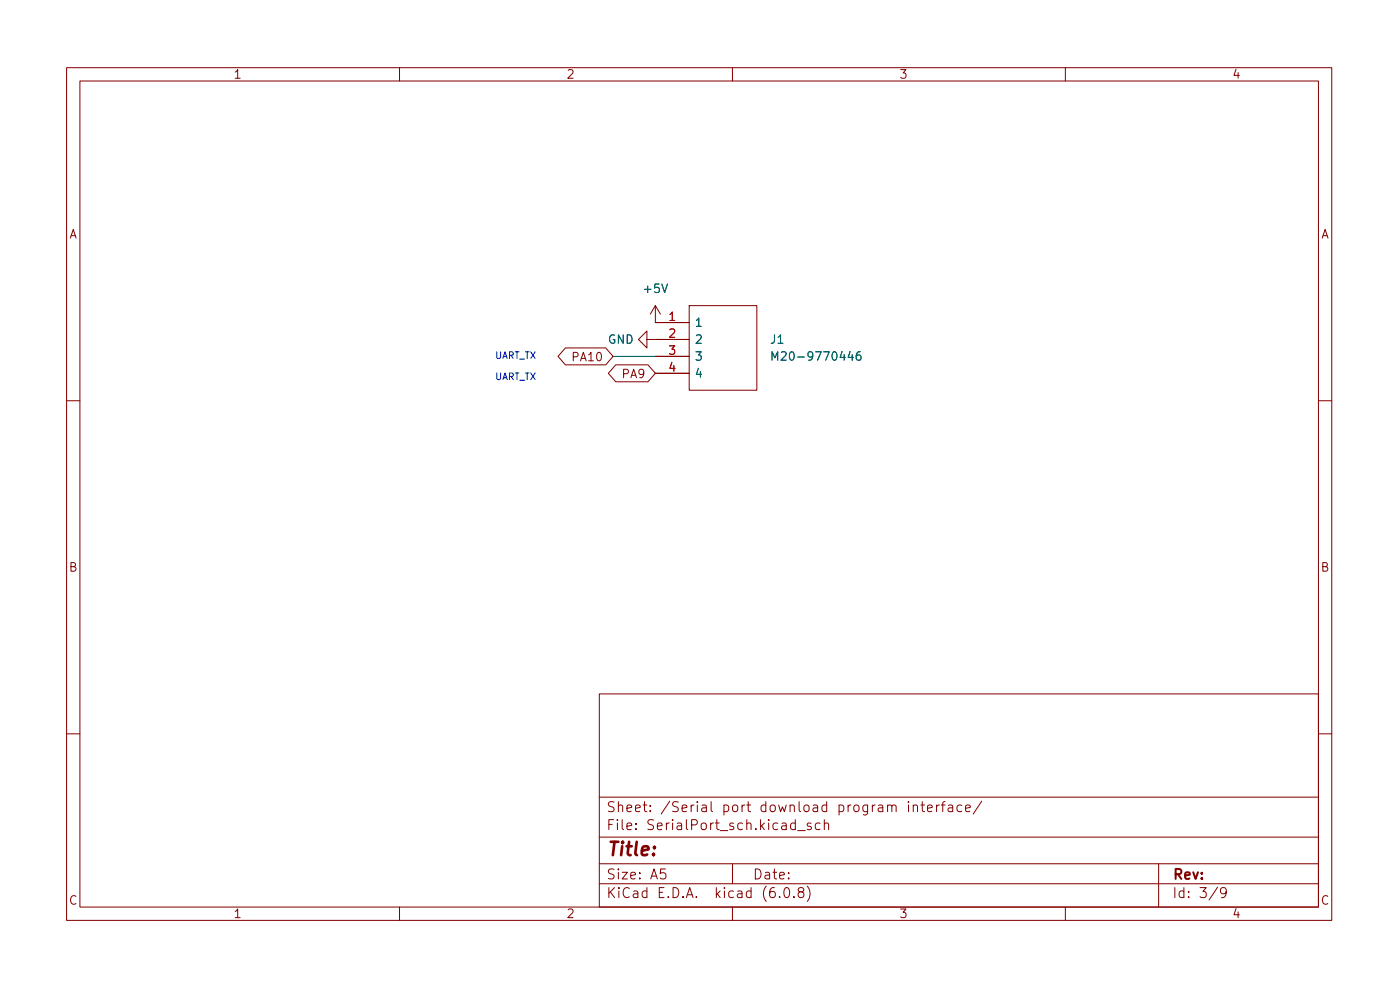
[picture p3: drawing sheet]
<svg xmlns="http://www.w3.org/2000/svg" width="210mm" height="148mm" viewBox="0 0 210 148" stroke-linecap="round" stroke-linejoin="round" font-family="sans-serif">
<g fill="none" stroke="#840000" stroke-width=".15">
<path d="M10 10.2h190v128h-190zM12 12.2h186v124h-186zM60 10.2v2M110 10.2v2M160 10.2v2M84.9 52.2h6.1l1.1 1.3-1.1 1.3h-6.1l-1.1-1.3zM92.5 54.8h4.8l1.1 1.2-1.1 1.3h-4.8l-1.1-1.3zM97.2 51v-1.3l-1.3 1.3 1.3 1.2v-1.2h6.3M98.4 45.9v2.5h5.1M98.4 53.5h5.1M98.4 56h5.1M98.4 45.9l-.7 1.3"/>
<path d="M98.4 45.9l.8 1.3M103.5 45.9h10.2v12.7h-10.2zM10 60.2h2M198 60.2h2M10 110.2h2M90 104.2h108v32h-108zM90 119.7h108M198 110.2h2M60 136.2v2M90 132.7h108M90 129.7h108M90 125.7h108"/>
<path d="M99.9 130.4h-.7v.8l.2-.2 .5 .1 .1 .2-.1 .5-.2 .1h-.3l-.2-.1M110 136.2v2M110 129.7v3M117.1 134.6v.1M117.9 133.3l.3-.1a.94 .94 0 0 1 0 1.5h-.1a1 1 0 0 1-.2-1.4zM119.2 134.6v.1M119.8 124.7h1.1M120.2 133.9l-.3-.3v-.2l.3-.2 .4 .1 .1 .2v.2l-.7 .3-.1 .2v.4l.3 .1h.4l.1-.2v-.5l-.3-.1M121.2 133a1.72 1.72 0 0 1 0 2.3M121.8 123.6l-.4-.1-.2 .3 .1 .2 .5 .1v.4h-.6M123.2 123.6l-.5-.1-.3 .3v.5l.2 .2h.6M123.8 123.7a.37 .37 0 0 1 .6 .1v.7"/>
<path d="M123.8 123v1.5M136.4 120.3v.2M136.4 120.8v1M137.2 121a.37 .37 0 0 1 .6 .1v.7M137.2 120.8v1M138.3 120.8h.6M138.5 120.3v1.3l.1 .2h.3M139.3 121.3l.7-.1-.1-.3-.4-.1-.2 .3 .1 .7h.5M140.7 120.8v1M141.1 120.8l-.3 .1-.1 .2M141.4 120.8h.5M141.9 120.3l-.2 .1-.1 .2v1.2"/>
<path d="M142.4 120.9h.6l.1 .9M143.1 121.2l-.5 .1a.29 .29 0 0 0-.2 .3 .29 .29 0 0 0 .2 .2h.5M144.4 120.9l-.4-.1-.3 .3v.5l.2 .2h.5M145 121.3l.7-.1v-.3l-.5-.1-.2 .3 .1 .7h.6M147.4 120.3l-1.2 1.9M160 136.2v2M174 129.7v6.5M182.9 133.2l-1.3 1.9M184.2 133.9l-.3 .3h-.3l-.3-.3v-.4l.1-.2 .5-.1 .2 .2a.99 .99 0 0 1-.4 1.3h-.3"/>
</g>
<path d="M116 54.1v-1.3l.4 .9 .4-.9v1.3M129.2 52.8a.5 .5 0 0 0-.6 .5v.5l.1 .2 .4 .1 .2-.1v-.5l-.1-.2h-.4l-.2 .2" fill="none" stroke="#006464" stroke-width=".15"/>
<path d="M92.1 53.5h6.3" fill="none" stroke="#009600" stroke-width=".15"/>
<text font-size="2.8" fill="#840000" x="91" y="128.5">Title:</text>
<g font-size="2.1" fill="#840000">
<text x="91" y="124.6">File: SerialPort_sch.kicad_sch</text>
<text x="91" y="121.9">Sheet: /Serial port download program interface/</text>
<text x="91" y="134.8">KiCad E.D.A. kicad (6.0.8)</text>
<text x="91" y="132">Size: A5</text>
<text x="113" y="132">Date:</text>
<text x="176" y="132">Rev:</text>
<text x="176" y="134.8">Id: 3/9</text>
</g>
<g font-size="1.8" fill="#840000">
<text x="35" y="11.8">1</text>
<text x="85" y="11.8">2</text>
<text x="135" y="11.8">3</text>
<text x="185" y="11.8">4</text>
<text x="10.3" y="35.8">A</text>
<text x="198.4" y="35.8">A</text>
<text x="86.2" y="54.2">PA10</text>
<text x="93.6" y="56.8">PA9</text>
<text x="10.3" y="85.8">B</text>
<text x="198.4" y="85.8">B</text>
<text x="10.3" y="135.8">C</text>
<text x="35" y="137.8">1</text>
<text x="85" y="137.8">2</text>
<text x="135" y="137.8">3</text>
<text x="185" y="137.8">4</text>
<text x="198.4" y="135.8">C</text>
</g>
<g font-size="1.8" fill="#006464">
<text x="96.8" y="44">+5V</text>
<text x="91.3" y="51.6">GND</text>
<text x="104.3" y="49.1">1</text>
<text x="104.3" y="51.6">2</text>
<text x="115.8" y="51.6">J1</text>
<text x="104.3" y="54.1">3</text>
<text x="104.3" y="56.7">4</text>
<text x="117.1" y="54.1">M20-9770446</text>
</g>
<g font-size="1.8" fill="#a90000">
<text x="100.5" y="48.2">1</text>
<text x="100.5" y="50.7">2</text>
<text x="100.5" y="53.2">3</text>
<text x="100.5" y="55.8">4</text>
</g>
<g font-size="1.4" fill="#0000c2">
<text x="74.3" y="53.9">UART_TX</text>
<text x="74.3" y="57">UART_TX</text>
</g>
</svg>
